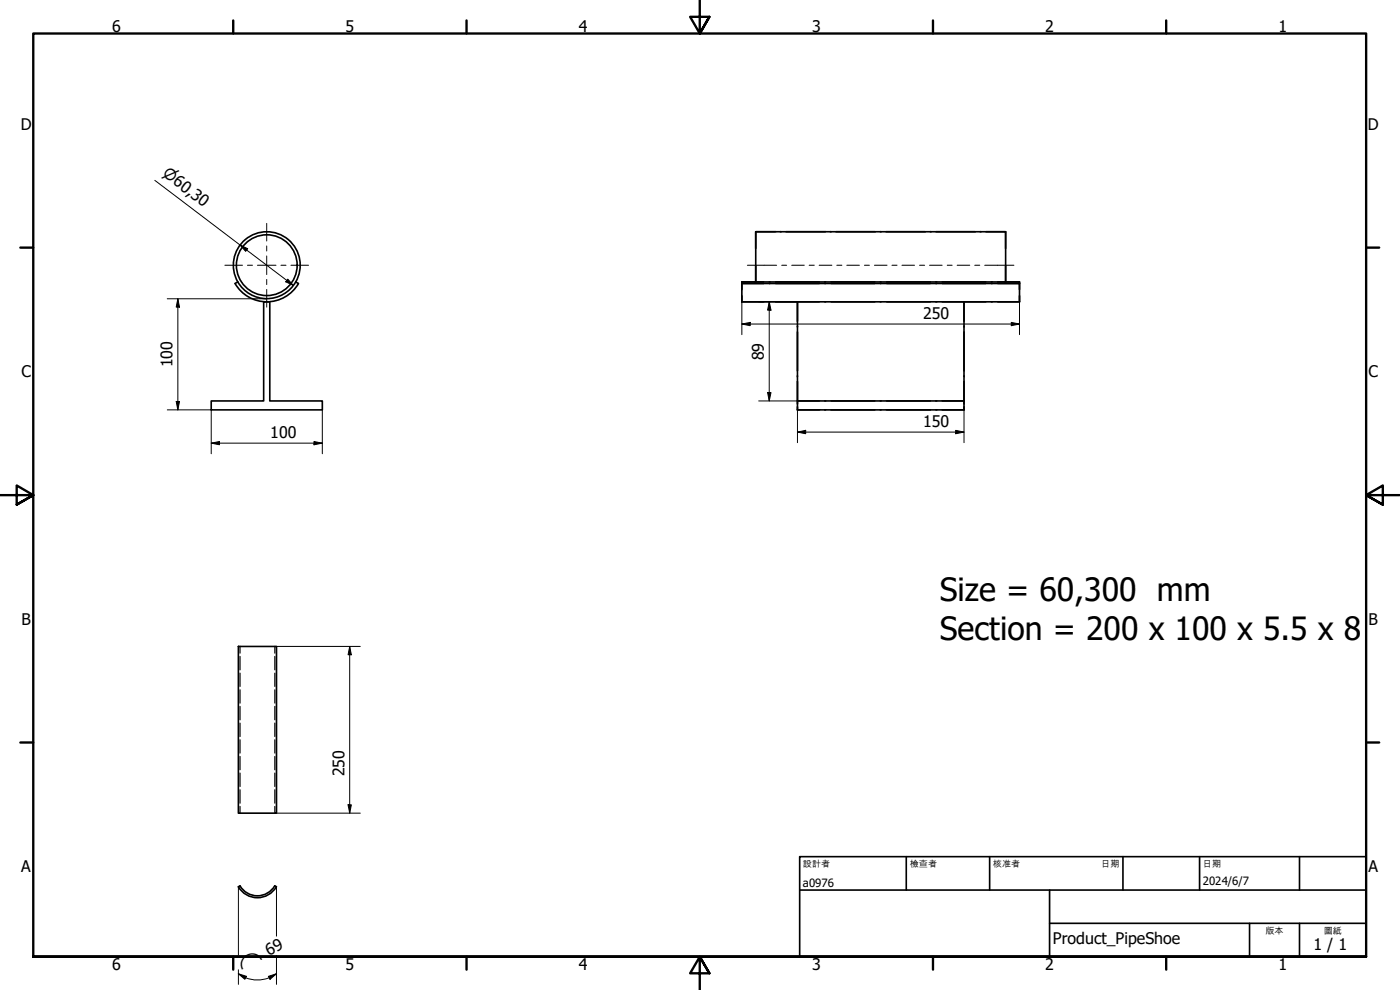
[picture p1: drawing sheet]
<svg xmlns="http://www.w3.org/2000/svg" width="420mm" height="297mm" viewBox="0 0 420 297" stroke-linecap="round" stroke-linejoin="round" font-family="sans-serif">
<g fill="none" stroke="#000" stroke-width=".49">
<path d="M226.8 69.5h75v15.1v-5M226.8 69.5v15.1M226.8 69.5h5.9M234.2 69.5h.2M235.9 69.5h11.8M249.2 69.5h.2M250.9 69.5h11.8M264.2 69.5h.2M265.9 69.5h11.8M279.2 69.5h.2M280.9 69.5h11.8M294.2 69.5h.2"/>
<path d="M295.9 69.5h5.9v5M71.3 84.6l-.8 .5a11 11 0 0 0 19.1 0M79.1 90.6h1.9v29.7h15.7v2.7h-33.3v-2.7h15.7zM88.8 84.6l.7 .5M222.6 84.6v6M222.6 84.6h83.4v.5h-6.6M222.6 84.9v2M222.6 90.6h23.3M222.6 84.6v.2M222.6 88.7v1.9M222.6 84.6h6.6M229.2 85.1h-6.6h83.4v5.5"/>
<path d="M230.9 85.1h.2M230.9 84.6h.2M232.8 85.1h13.1M232.8 84.6h13.1M239.3 90.6v32.4M239.3 90.6h50v29.7h-50h6.6M239.3 90.6v5.8M239.3 97.9v.2M239.3 99.6v11.7M247.5 90.6h.3M247.5 85.1h.3M247.5 84.6h.3"/>
<path d="M249.4 90.6h13.1M249.4 85.1h13.1M249.4 84.6h13.1M264.2 90.6h.2M264.2 85.1h.2M264.2 84.6h.2M266.1 90.6h13.1M266.1 85.1h13.1M266.1 84.6h13.1M280.8 90.6h.3M280.8 85.1h.3M280.8 84.6h.3"/>
<path d="M282.8 90.6h23.2M282.8 85.1h13.1M282.8 84.6h13.1M289.3 90.6v5.8M289.3 97.9v.2M289.3 99.6v11.7M297.5 85.1h.3M297.5 84.6h.3M299.4 84.6h6.6v.2M306 84.9v2M306 88.7v1.9M239.3 114.4v6.8"/>
<path d="M239.3 112.7v.3M289.3 112.7v.3M289.3 114.4v6.8M239.3 122.1v.9M239.3 123h6.6M247.5 120.3h.3M247.5 123h.3M249.4 120.3h13.1M249.4 123h13.1M264.2 120.3h.2M264.2 123h.2M266.1 120.3h13.1"/>
<path d="M266.1 123h13.1M280.8 120.3h.3M280.8 123h.3M282.8 120.3h6.5v2.7h-50M289.3 122.1v.9h-6.5M71.5 194h11.5v50h-11.5zM82.9 266.1a6.6 6.6 0 0 1-11.4 0l.5-.3a6 6 0 0 0 10.4 0l.6 .3"/>
<circle cx="80.1" cy="79.6" r="9.1"/>
<circle cx="80.1" cy="79.6" r="10"/>
</g>
<g fill="none" stroke="#000" stroke-width=".35">
<path d="M72 194v2M72 197v4M82.5 194v2M82.5 197v4M72 202v4M72 207v4M72 211.9v4.1M72 217v4M82.5 202v4M82.5 207v4M82.5 211.9v4.1M82.5 217v4"/>
<path d="M72 222v4M72 227v4M72 232v4M72 237v4M82.5 222v4M82.5 227v4M82.5 232v4M82.5 237v4M72 242v2M82.5 242v2"/>
</g>
<g fill="none" stroke="#000" stroke-width=".71">
<path d="M70 6.1v4M140 6.1v4M210 0v10.1l-2.9-5.1h5.8l-2.9 5.1 2.9-5.1M280 6.1v4M350 6.1v4M6.1 74.3h3.9M410 74.3h3.9M0 148.6h10l-5-2.9v5.7l5-2.8-5 2.8M420 148.6h-10l5-2.9v5.7l-5-2.8 5 2.8M6.1 222.8h3.9M410 222.8h3.9M10 287.1v-277h400v277h-400h400"/>
<path d="M70 287.1v3.8M140 287.1v3.8M212.9 292l-2.9-4.9 2.9 4.9h-5.8l2.9-4.9v9.9M280 287.1v3.8M350 287.1v3.8"/>
</g>
<path d="M240 257h170v30.1h-170zM272 257v10.1M297 257v10.1M337 257v10.1M360 257v10.1M390 257v10.1M240 267.1h170M315 277h95M315 267.1v20M375 277v10.1M390 277v10.1" fill="none" stroke="#000" stroke-width=".49"/>
<g fill="none" stroke="#000" stroke-width=".3">
<path d="M46.5 54.1l41.6 31.6M72 73.5l2.3 1.1-.6 .8zM50.2 89.6h29.7M53.4 89.6l.5 2.5h-1zM53.4 89.6v33.4M86.4 83.7l1.7 2-2.3-1.1zM222.6 97.2l2.5-.5v1zM222.6 97.2h83.4M222.6 90.6v9.8M227.7 90.6h11.6M230.9 90.6l.5 2.5h-1zM230.9 90.6v29.7"/>
<path d="M303.5 96.7l2.5 .5-2.5 .5zM306 90.6v9.8M230.4 117.8h1l-.5 2.5zM50.2 123h13.2v13.1M52.9 120.5h1l-.5 2.5zM63.4 133l2.5-.5v1zM63.4 133h33.3M94.2 132.5l2.5 .5-2.5 .5zM96.7 123v13.1M227.7 120.3h11.6M239.3 129.6l2.5-.5v1zM239.3 129.6h50"/>
<path d="M239.3 123v9.8M286.8 129.1l2.5 .5-2.5 .5zM289.3 123v9.8M83 194h25.1M105 194l.4 2.5h-.9zM105 194v50M83 244h25.1M104.5 241.5h.9l-.4 2.5zM71.5 266.1v20.5M83 266.1v14.8M71.5 292.2l2.5 .7-.5 .9zM71.5 292.2a9.6 9.6 0 0 0 7.7 1.6l1.6-.4"/>
<path d="M71.5 291v4.3M80.5 292.9l2.5-.7-2 1.6zM83 292.2l-2.2 1.2M83 286.7v8.6"/>
</g>
<g fill="#000">
<path d="M72 73.5l2.3 1.1-.6 .8zM53.4 89.6l.5 2.5h-1zM86.4 83.7l1.7 2-2.3-1.1zM222.6 97.2l2.5-.5v1zM230.9 90.6l.5 2.5h-1zM303.5 96.7l2.5 .5-2.5 .5zM230.4 117.8h1l-.5 2.5zM52.9 120.5h1l-.5 2.5zM63.4 133l2.5-.5v1zM94.2 132.5l2.5 .5-2.5 .5zM239.3 129.6l2.5-.5v1zM286.8 129.1l2.5 .5-2.5 .5z"/>
<path d="M105 194l.4 2.5h-.9zM104.5 241.5h.9l-.4 2.5zM71.5 292.2l2.5 .7-.5 .9zM80.5 292.9l2.5-.7-2 1.6z"/>
</g>
<path d="M67.5 79.6h5.3M74.3 79.6h1.5M77.3 79.6h5.5M80 67v5.3M80 73.8v1.5M80 76.8v5.6M84.3 79.6h1.5M87.3 79.6h5.3M80 83.9v1.5M80 86.9v5.2" fill="none" stroke="#000" stroke-width=".3"/>
<g fill="none" stroke="#000" stroke-width=".3">
<path d="M224.3 79.6h8.8M234.6 79.6h1.5M237.6 79.6h3.8M242.9 79.6h1.5M245.9 79.6h3.8M251.1 79.6h1.6M254.1 79.6h3.8M259.4 79.6h1.5M262.4 79.6h3.8M267.7 79.6h1.5M270.7 79.6h3.8M276 79.6h1.5"/>
<path d="M279 79.6h3.8M284.3 79.6h1.5M287.3 79.6h3.7M292.5 79.6h1.5M295.5 79.6h8.8"/>
</g>
<g font-size="9.6">
<text x="282" y="180.4">Size = 60,300 mm</text>
<text x="282" y="191.9">Section = 200 x 100 x 5.5 x 8</text>
</g>
<g font-size="4.8">
<text x="33.7" y="9.6">6</text>
<text x="103.7" y="9.6">5</text>
<text x="173.7" y="9.6">4</text>
<text x="243.7" y="9.6">3</text>
<text x="313.7" y="9.6">2</text>
<text x="383.7" y="9.6">1</text>
<text x="6.2" y="38.9">D</text>
<text x="410.5" y="38.9">D</text>
<text x="277" y="95.6">250</text>
<text x="6.4" y="113.2">C</text>
<text x="51.8" y="110.2" transform="rotate(-90 51.8 110.2)">100</text>
<text x="229.3" y="108.1" transform="rotate(-90 229.3 108.1)">89</text>
<text x="410.7" y="113.2">C</text>
<text x="81.1" y="131.4">100</text>
<text x="277" y="128">150</text>
<text x="6.4" y="187.4">B</text>
<text x="410.7" y="187.4">B</text>
<text x="103.4" y="232.9" transform="rotate(-90 103.4 232.9)">250</text>
<text x="6.4" y="261.7">A</text>
<text x="410.7" y="261.7">A</text>
<text x="80.6" y="286.9" transform="rotate(-26 80.6 286.9)">69</text>
<text x="316" y="283.4">Product_PipeShoe</text>
<text x="394.2" y="285">1 / 1</text>
<text x="33.7" y="290.9">6</text>
<text x="103.7" y="290.9">5</text>
<text x="173.7" y="290.9">4</text>
<text x="243.7" y="290.9">3</text>
<text x="313.7" y="290.9">2</text>
<text x="383.7" y="290.9">1</text>
</g>
<g font-size="4.6">
<text x="48.5" y="52.6" transform="rotate(37 48.5 52.6)">⌀60,30</text>
<text x="72.4" y="291" transform="rotate(-26 72.4 291)">⌒</text>
</g>
<g font-size="3.4">
<text x="241" y="266">a0976</text>
<text x="361" y="265.5">2024/6/7</text>
</g>
<g font-size="2.7">
<text x="241" y="260.1">設計者</text>
<text x="273" y="260.1">檢查者</text>
<text x="298" y="260.1">核准者</text>
<text x="330.5" y="260.1">日期</text>
<text x="361" y="260.1">日期</text>
<text x="379.8" y="280.1">版本</text>
<text x="397.3" y="280.1">圖紙</text>
</g>
</svg>
